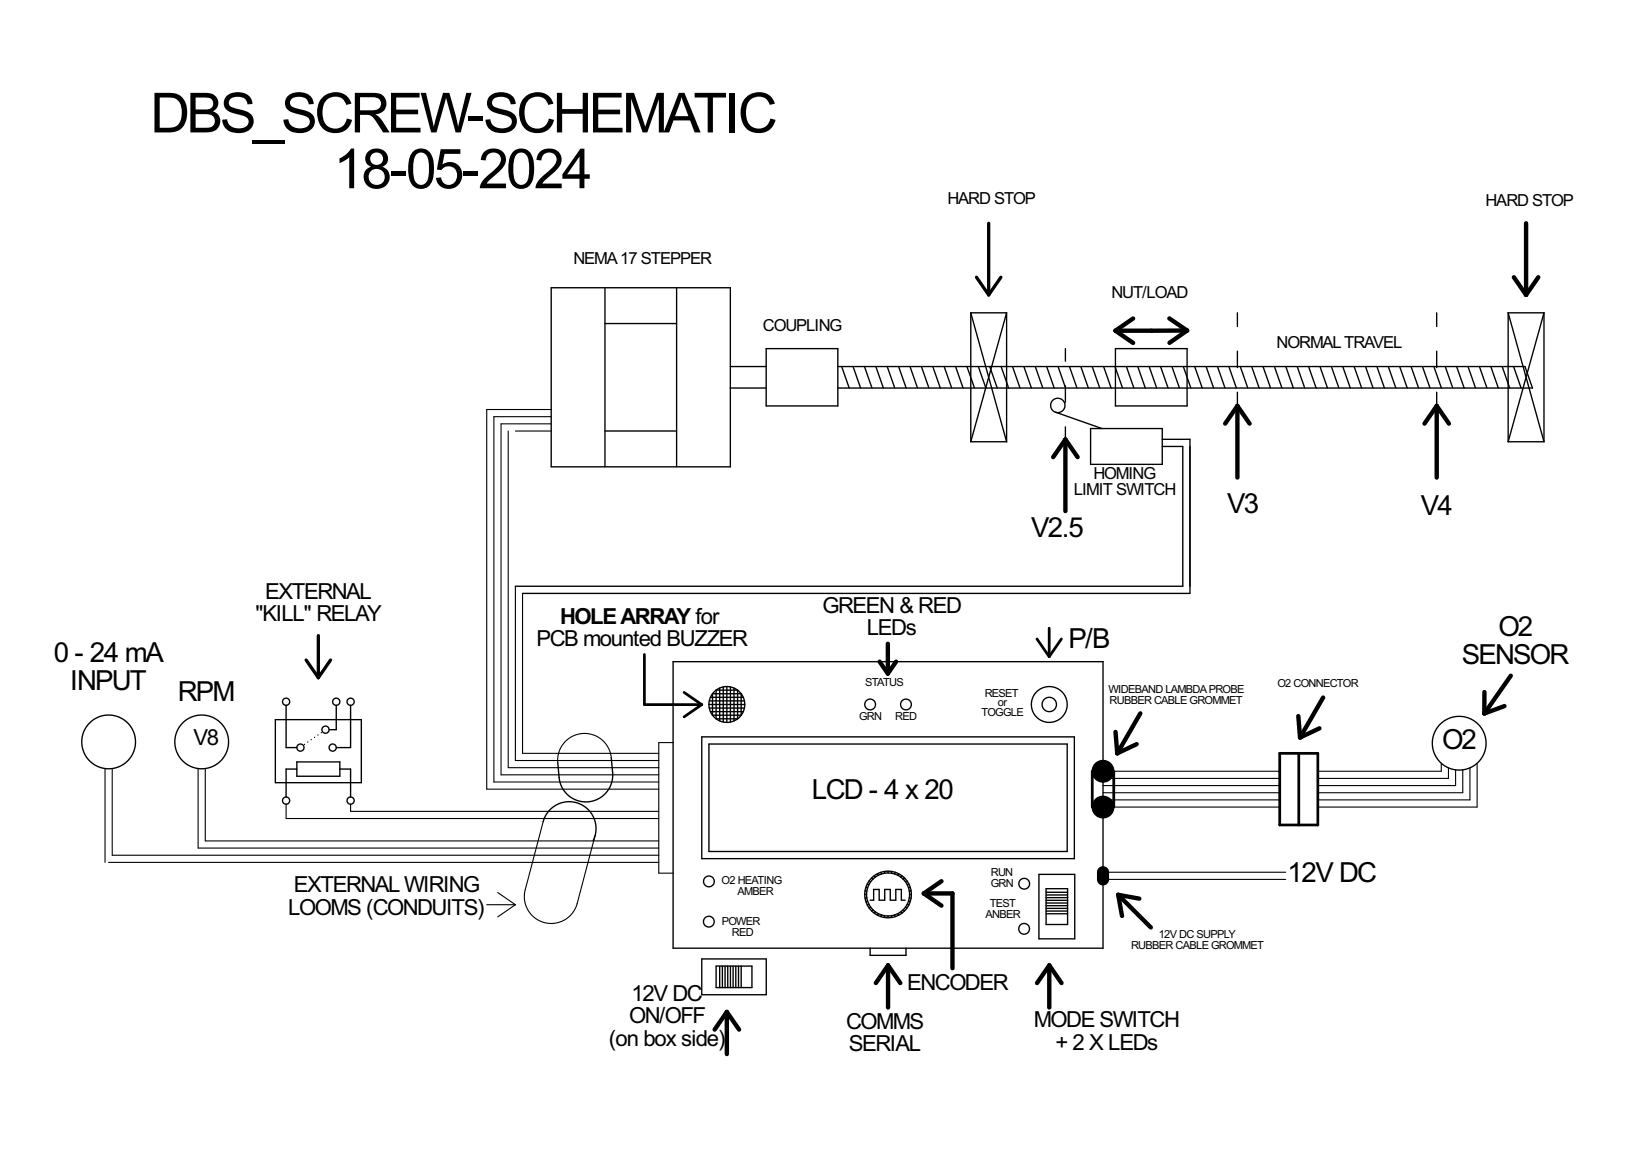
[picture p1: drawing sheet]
<svg xmlns="http://www.w3.org/2000/svg" width="297mm" height="210mm" viewBox="0 0 297 210" stroke-linecap="round" stroke-linejoin="round" font-family="sans-serif">
<g fill="none" stroke="#000" stroke-width=".25">
<path d="M100.6 52.5h32.7v32.7h-32.7zM110.4 52.5v32.7M110.4 59.1h13.1M123.5 52.5v32.7M177.2 57.1v23.5M177.2 57.1h6.6M177.2 57.1l6.6 23.5M183.8 57.1v23.5M183.8 57.1l-6.6 23.5M225.9 57.1v2.5M262.3 57.1v2.5M275.3 57.1v23.5"/>
<path d="M275.3 57.1h6.6M275.3 57.1l6.6 23.5M281.9 57.1v23.5M281.9 57.1l-6.6 23.5M110.4 78.7h13.1M133.3 70.8h6.6M133.3 66.9h6.6M139.9 63.6h13.1v10.5h-13.1zM153 66.9h125.4l1.4 3.9h-126.8M153.7 66.9l1.3 3.9M155.7 66.9l1.4 3.9M157.8 66.9l1.4 3.9"/>
<path d="M159.9 66.9l1.4 3.9M162 66.9l1.4 3.9M164.1 66.9l1.3 3.9M166.1 66.9l1.4 3.9M168.2 66.9l1.4 3.9M170.3 66.9l1.4 3.9M172.4 66.9l1.4 3.9M174.5 66.9l1.3 3.9M176.5 66.9l1.4 3.9M178.6 66.9l1.4 3.9M180.7 66.9l1.4 3.9M182.8 66.9l1.3 3.9"/>
<path d="M184.9 66.9l1.3 3.9M186.9 66.9l1.4 3.9M189 66.9l1.4 3.9M191.1 66.9l1.4 3.9M192.7 75.2l8.5 3M193.2 66.9l1.3 3.9M194.5 63.6v2.3M194.5 70.4v3M194.5 77.9v2.3M195.2 66.9l1.4 3.9M197.3 66.9l1.4 3.9M199.1 78.2h13.1v6.6h-13.1z"/>
<path d="M199.4 66.9l1.4 3.9M201.5 66.9l1.4 3.9M203.6 66.9l1.3 3.9M203.6 63.6h13.1v10.5h-13.1zM205.6 66.9l1.4 3.9M207.7 66.9l1.4 3.9M209.8 66.9l1.4 3.9M211.9 66.9l1.4 3.9M214 66.9l1.3 3.9M216 66.9l1.4 3.9M218.1 66.9l1.4 3.9M220.2 66.9l1.4 3.9"/>
<path d="M222.3 66.9l1.3 3.9M224.4 66.9l1.3 3.9M225.9 64.1v3M225.9 71.6v2.5M226.4 66.9l1.4 3.9M228.5 66.9l1.4 3.9M230.6 66.9l1.4 3.9M232.7 66.9l1.3 3.9M234.7 66.9l1.4 3.9M236.8 66.9l1.4 3.9M238.9 66.9l1.4 3.9M241 66.9l1.4 3.9"/>
<path d="M243.1 66.9l1.3 3.9M245.1 66.9l1.4 3.9M247.2 66.9l1.4 3.9M249.3 66.9l1.4 3.9M251.4 66.9l1.4 3.9M253.5 66.9l1.3 3.9M255.5 66.9l1.4 3.9M257.6 66.9l1.4 3.9M259.7 66.9l1.4 3.9M261.8 66.9l1.4 3.9M262.3 64.1v3M262.3 71.6v2.5"/>
<path d="M263.9 66.9l1.3 3.9M265.9 66.9l1.4 3.9M268 66.9l1.4 3.9M270.1 66.9l1.4 3.9M272.2 66.9l1.3 3.9M274.3 66.9l1.3 3.9M276.3 66.9l1.4 3.9M177.2 80.6h6.6M212.2 81.5h3.7v25.5h-121.8M212.2 80.2h5v28.1h-121.8M275.3 80.6h6.6M50.3 131.4h15.7v11.5h-15.7z"/>
<path d="M52.2 128.7v7.8h2M54.2 139.1h7.8v2.6h-7.8zM55.6 135.9h.1M56.2 135.4h.1M56.8 135h.1M57.4 134.6h.1M58 134.1v.1M58.7 133.7h.1M61.4 128.7v4.5h-1.3M64 128.7v7.8h-2.6M111.6 138.3l.3 3.4-.2 1.1-.4 .9-.7 1-.9 .8-1.1 .6-1.2 .2h-1.2l-1.2-.3-1-.7-.9-.8-.5-.9-.4-1-.4-3.4M122.9 120.8h78.5v52.3h-78.5z"/>
<path d="M128.1 134.5h68v22.2h-68zM129.4 135.8h65.4v19.6h-65.4zM129.4 128.6h6.6M129.5 127.9h6.4M129.5 129.2h6.4M129.7 127.3h6M129.7 129.9h6M130.1 126.6h5.2v3.9h-5.2zM130.7 126h4v5.2h-4zM131.4 125.6v6M132 125.4v6.4M132.7 125.3v6.6"/>
<path d="M133.4 125.4v6.4M134 125.6v6M54.2 140.4h-2v5.1M62 140.4h2v5.1M99.2 150l.3-1 .6-.8 .7-.8 .9-.5 1-.4 1-.2 1 .1 1 .2 .9 .5 .7 .6 .7 .9 .5 .9 .2 .9 .1 1-.2 1.1-.3 .9M159.6 159.8l.2 .3M160.2 159.5l.2 .3M160.8 159.2l.1 .3M161.5 159.1v.3M162.1 159v.3M162.8 159.1l-.1 .3M163.4 159.2l-.1 .3"/>
<path d="M164.1 159.5l-.2 .3M164.6 159.8l-.2 .3M189.7 159.6h6.5v11.8h-6.5zM200.4 159.2v1.3M202.4 159.2v1.3M128.1 175h11.8v6.6h-11.8zM130.7 176.3h6.6v4h-6.6zM131.4 176.3v4M131.9 176.3v4M132.4 176.3v4M132.9 176.3v4M133.4 176.3v4"/>
<path d="M133.8 176.3v4M134.3 176.3v4M134.8 176.3v4M135.3 176.3v4M157.9 163.3h.3M157.9 162.6h.4M158.1 161.9l.3 .1M158.3 163.9h-.4M158.3 161.3l.3 .2M158.4 164.5l-.3 .1M158.6 165l-.3 .2M158.7 160.8l.3 .2"/>
<path d="M158.8 164.3h.7v-2h1v2h1v-2h1v2h1v-2h1.1v2h.7M158.9 173.1v1.3h6.5v-1.3M159 165.6l-.3 .2M159.1 160.3l.3 .2M159.4 166l-.3 .3M159.8 166.4l-.2 .3M160.4 166.8l-.2 .2M160.9 167l-.1 .3M161.5 167.1v.4M162.1 167.2v.3M162.7 167.1l.1 .4M163.3 167l.1 .3"/>
<path d="M163.9 166.8l.2 .2M164.4 166.4l.2 .3M164.9 166l.2 .3M165.1 160.3l-.2 .2M165.3 165.6l.3 .2M165.6 160.8l-.3 .2M165.6 165l.3 .2M165.9 164.5l.3 .1M165.9 161.3l-.3 .2M166 163.9h.3M166.1 163.3h.3M166.2 161.9l-.3 .1"/>
<path d="M166.3 162.6h-.3M191 162.2h3.9v6.5h-3.9zM191 166.8h3.9M191 166.3h3.9M191 165.8h3.9M191 165.3h3.9M191 164.8h3.9M191 164.3h3.9M191 163.8h3.9M191 163.4h3.9M191 162.9h3.9"/>
<circle cx="193.1" cy="74" r="1.31"/>
<circle cx="19.8" cy="135.4" r="4.9"/>
<circle cx="36.8" cy="135.4" r="4.9"/>
<circle cx="52.2" cy="128.1" r=".65"/>
<circle cx="54.8" cy="136.5" r=".65"/>
<circle cx="59.4" cy="133.2" r=".65"/>
<circle cx="60.7" cy="136.5" r=".65"/>
<circle cx="61.4" cy="128.1" r=".65"/>
<circle cx="64" cy="128.1" r=".65"/>
<circle cx="132.7" cy="128.6" r="3.3"/>
<circle cx="158.9" cy="128.6" r=".98"/>
<circle cx="165.4" cy="128.6" r=".98"/>
<circle cx="191.6" cy="128.6" r="1.31"/>
<circle cx="191.6" cy="128.6" r="3.3"/>
<circle cx="266.4" cy="135.7" r="4.9"/>
<circle cx="52.2" cy="146.1" r=".65"/>
<circle cx="64" cy="146.1" r=".65"/>
<circle cx="201.4" cy="159.2" r=".98"/>
<circle cx="201.4" cy="147.3" r="1.96"/>
<circle cx="201.4" cy="140.8" r="1.96"/>
<circle cx="129.4" cy="168.2" r=".98"/>
<circle cx="129.4" cy="160.9" r=".98"/>
<circle cx="162.1" cy="163.3" r="3.9"/>
<circle cx="162.1" cy="163.3" r="4.3"/>
<circle cx="187" cy="169.5" r=".98"/>
<circle cx="187" cy="161.3" r=".98"/>
<circle cx="201.4" cy="160.5" r=".98"/>
</g>
<g fill="none" stroke="#000" stroke-width=".8">
<path d="M206.9 58.1l-3.3 2.3M213.5 58.1l3.2 2.2M276.4 50.6l2.2 3.2M278.6 40.8v13M280.8 50.6l-2.2 3.2M203.6 60.4l3.3 2.2M216.7 60.3l-13.1 .1M216.7 60.3l-3.2 2.3M225.9 74.1v13.1M225.9 74.1l-2.2 3.2M225.9 74.1l2.2 3.2M262.3 74.1v13.1"/>
<path d="M262.3 74.1l-2.2 3.2M262.3 74.1l2.2 3.2M194.5 80.2v13.1M194.5 80.2l-2.2 3.2M194.5 80.2l2.2 3.2M162.1 117.5v5.4M160.6 120.8l1.5 2.1M163.6 120.8l-1.5 2.1M203.7 133.6l.3 3.9M207.5 135.8l-3.5 1.7M208.2 130.2l-4.2 7.3M237 130.7l.3 3.9"/>
<path d="M240.9 132.9l-3.6 1.7M241.6 127.3l-4.3 7.3M271 126.3v3.9M274.7 128.9l-3.7 1.3M275.8 123.3l-4.8 6.9M162.1 176.2v7.7M162.1 176.2l-2.2 3.2M162.1 176.2l2.3 3.2M168.7 163.1h5.2v13.6M168.7 163.1l3.2 2.2M171.9 160.8l-3.2 2.3M191.6 176.2v7.7"/>
<path d="M191.6 176.2l-2.3 3.2M191.6 176.2l2.2 3.2M204.1 163.3l6 6M204.1 163.3l.7 3.9M204.1 163.3l3.9 .7M132.7 184.7v7.7M132.7 184.7l2.2 3.2M132.7 184.7l-2.2 3.2"/>
</g>
<path d="M117.6 119.5v9.1h10.5M189.3 116.6l2.2 3.3M191.5 114.7v5.2M193.8 116.6l-2.3 3.3M124.9 126.4l3.2 2.2M128.1 128.6l-3.2 2.2M233.6 137.5h7v13.1h-7zM237.1 137.5v13.1M199.4 140.8v6.5M203.3 140.8v6.5" fill="none" stroke="#000" stroke-width=".5"/>
<path d="M178.3 50.6l2.2 3.2M180.5 40.8v13M182.7 50.6l-2.2 3.2M58.1 116v7.7M55.9 120.5l2.2 3.2M60.4 120.5l-2.3 3.2" fill="none" stroke="#000" stroke-width=".6"/>
<g fill="none" stroke="#000" stroke-width=".2">
<path d="M92.8 78.7v61.4h27.5M94.1 78.7h6.5M100.6 77.4h-9.1v64h28.8M100.6 76.1h-10.4v66.6h30.1M100.6 74.7h-11.7v69.3h31.4M94.1 107v31.8h26.2M95.4 108.3v29.2h24.9M111.6 138.3l-.2-.9-.3-.9-.6-.8-.6-.7-.9-.5-.8-.4-1-.2h-.9l-.9 .2-.9 .3-.9 .6-.7 .6-.5 .8-.4 .9-.2 1v.9M122.9 135.5h-2.6v23.9h2.6M263.1 139.3v1.5h-22.5M269.7 139.3v8h-29.1M19.2 140.3v17.1"/>
<path d="M19.8 157.4h100.5M20.5 140.3v15.8h99.8M36.2 140.3v14.5h84.1M37.5 140.3v13.2h82.8M52.2 146.8v2.6h68.1M64 146.8v1.3h56.3M99.2 150l-3.3 12.4-.2 1.3 .3 1.5 .7 1.4 1.2 1.1 1.5 .7 1.6 .1 1.5-.3 1.4-.9 1-1.2 .5-1.2 3.3-12.4M201.4 159.2h33.3M201.4 147.3h32.2M201.4 146h32.2M201.4 144.7h32.2M201.4 143.4h32.2"/>
<path d="M201.4 142.1h32.2M201.4 140.8h32.2M264.4 140.1v2h-23.8M265.7 140.5v2.9h-25.1M267.1 140.5v4.2h-26.5M268.4 140.1v5.9h-27.8M88.9 165.1h5.2M90.9 162.9l3.2 2.2M94.1 165.1l-3.2 2.3M201.4 160.5h33.3"/>
</g>
<g fill="#000">
<circle cx="201.4" cy="159.2" r=".98"/>
<circle cx="201.4" cy="147.3" r="1.96"/>
<circle cx="201.4" cy="140.8" r="1.96"/>
<circle cx="201.4" cy="160.5" r=".98"/>
</g>
<g font-size="9.1">
<text x="27.4" y="24.2">DBS_SCREW-SCHEMATIC</text>
<text x="60.9" y="34.4">18-05-2024</text>
</g>
<g font-size="4.6">
<text x="224" y="93.7">V3</text>
<text x="259.4" y="94">V4</text>
<text x="188.2" y="97.9">V2.5</text>
<text x="195.1" y="118.3">P/B</text>
<text x="273.6" y="116.2">O2</text>
<text x="9.8" y="120.9">0 - 24 mA</text>
<text x="12.8" y="126">INPUT</text>
<text x="266.9" y="121.3">SENSOR</text>
<text x="32.5" y="128">RPM</text>
<text x="263.3" y="136.6">O2</text>
<text x="148.2" y="145.8">LCD - 4 x 20</text>
<text x="235.1" y="161">12V DC</text>
</g>
<g font-size="3.7">
<text x="46.6" y="113.3">&quot;KILL&quot; RELAY</text>
<text x="48.4" y="109.2">EXTERNAL</text>
<text x="102.3" y="113.9">HOLE ARRAY for</text>
<text x="150.2" y="111.8">GREEN &amp; RED</text>
<text x="97.9" y="117.9">PCB mounted BUZZER</text>
<text x="158.2" y="115.9">LEDs</text>
<text x="35.3" y="136">V8</text>
<text x="52.6" y="166.9">LOOMS (CONDUITS)</text>
<text x="53.6" y="162.9">EXTERNAL WIRING</text>
<text x="115.3" y="182.7">12V DC</text>
<text x="165.6" y="180.7">ENCODER</text>
<text x="111.2" y="190.8">(on box side)</text>
<text x="114.9" y="186.8">ON/OFF</text>
<text x="154.5" y="187.8">COMMS</text>
<text x="155" y="191.8">SERIAL</text>
<text x="188.8" y="187.5">MODE SWITCH</text>
<text x="192.7" y="191.6">+ 2 X LEDs</text>
</g>
<g font-size="2.7">
<text x="173" y="37.3">HARD STOP</text>
<text x="271.2" y="37.6">HARD STOP</text>
<text x="104.7" y="48.2">NEMA17 STEPPER</text>
<text x="202.9" y="54.4">NUT/LOAD</text>
<text x="139.3" y="60.3">COUPLING</text>
<text x="233.1" y="63.6">NORMALTRAVEL</text>
<text x="199.6" y="87.3">HOMING</text>
<text x="196" y="90.4">LIMIT SWITCH</text>
</g>
<g font-size="1.8">
<text x="157.9" y="125.2">STATUS</text>
<text x="233.2" y="125.4">O2 CONNECTOR</text>
<text x="156.8" y="131.4">GRN</text>
<text x="163.4" y="131.4">RED</text>
<text x="179.2" y="130.6">TOGGLE</text>
<text x="179.8" y="127.2">RESET</text>
<text x="182.2" y="128.8">or</text>
<text x="202.4" y="126.5">WIDEBAND LAMBDAPROBE</text>
<text x="202.6" y="128.6">RUBBER CABLE GROMMET</text>
<text x="131.7" y="161.4">O2 HEATING</text>
<text x="180.9" y="161.9">GRN</text>
<text x="180.9" y="159.9">RUN</text>
<text x="134.7" y="163.4">AMBER</text>
<text x="179.9" y="167.5">ANBER</text>
<text x="180.7" y="165.5">TEST</text>
<text x="131.8" y="168.8">POWER</text>
<text x="133.6" y="170.8">RED</text>
<text x="206.5" y="173.3">RUBBER CABLE GROMMET</text>
<text x="211.5" y="171.2">12V DC SUPPLY</text>
</g>
</svg>
